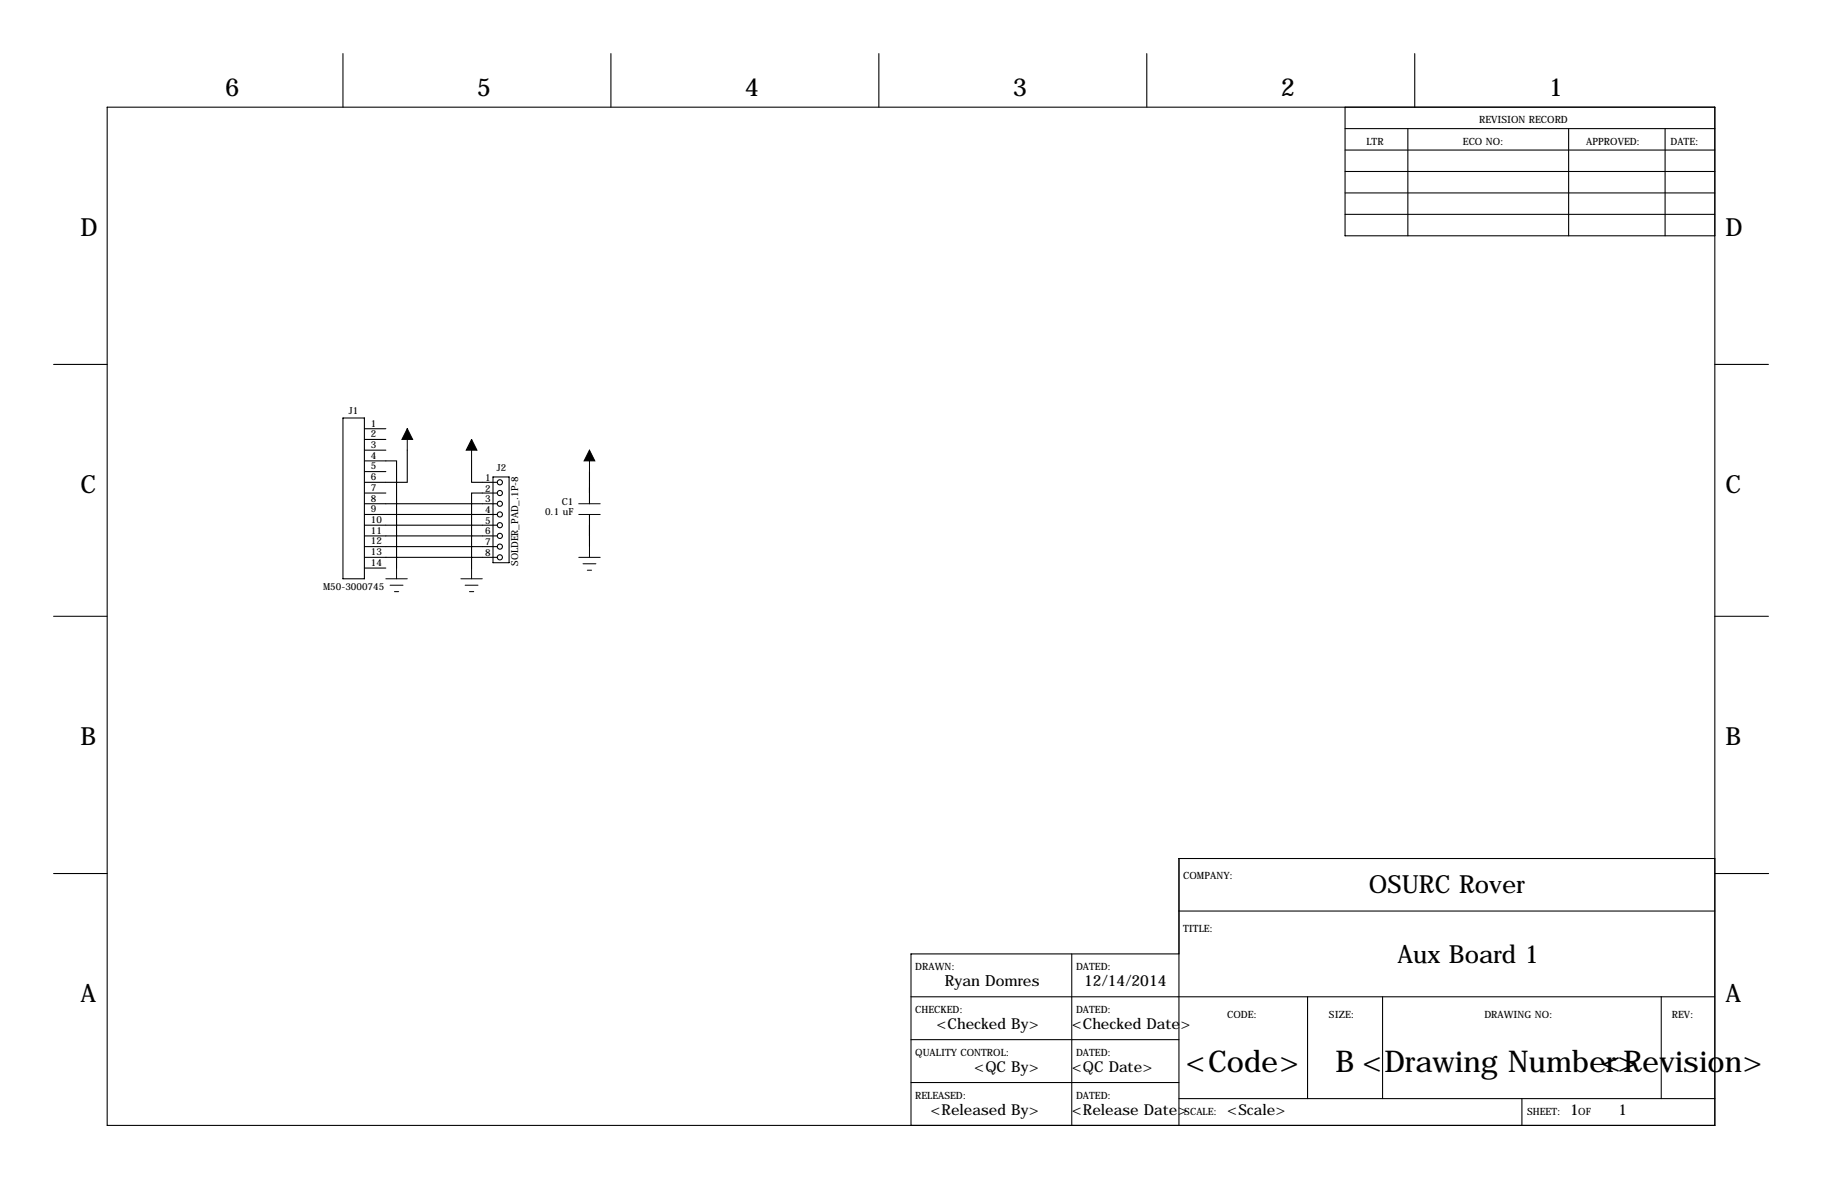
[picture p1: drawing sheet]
<svg xmlns="http://www.w3.org/2000/svg" width="432mm" height="279mm" viewBox="0 0 432 279" stroke-linecap="round" stroke-linejoin="round" font-family="sans-serif">
<g fill="none" stroke="#000" stroke-width=".25">
<path d="M81.3 12.7v12.7M144.8 12.7v12.7M208.3 12.7v12.7M271.8 12.7v12.7M335.3 12.7v12.7M25.4 25.4h381v241.3h-381zM318.8 30.5h87.6M318.8 35.6h87.6M318.8 25.4v30.5h87.6M333.7 30.5v25.4M371.8 30.5v25.4M394.6 30.5v25.4"/>
<path d="M318.8 45.7h87.6M318.8 50.8h87.6M318.8 40.6h87.6M12.7 86.4h12.7M81.3 99.1h5.1v38.1h-5.1zM406.4 86.4h12.7M86.4 109.2h7.6v25.4M86.4 101.6h5M86.4 104.1h5M86.4 106.7h5M86.4 111.8h5M86.4 116.8h5"/>
<path d="M86.4 119.4h31.5M96.5 106.7v7.6h-10.1M111.8 109.2v5.1h6.1M116.8 113h3.8v20.3h-3.8zM117.9 116.8h-6.1v17.8M139.7 111.8v7.6M86.4 121.9h31.5M86.4 124.5h31.5M86.4 127h31.5M86.4 129.5h31.5M86.4 132.1h31.5M86.4 134.6h5"/>
<path d="M139.7 121.9v7.6M12.7 146h12.7M406.4 146h12.7M12.7 207h12.7M279.4 215.9h127M406.4 203.5h-127v63.2M406.5 207h12.7M215.9 236.2h190.5M254 226.1v40.6M279.4 226.1h-63.5v40.6M309.9 236.2v24.1M327.7 236.2v24.1"/>
<path d="M393.7 236.2v24.1M215.9 246.4h63.5M215.9 256.5h63.5M279.4 260.3h127M360.7 260.3v6.4"/>
<circle cx="118.5" cy="116.8" r=".61"/>
<circle cx="118.5" cy="114.3" r=".61"/>
<circle cx="118.5" cy="119.4" r=".61"/>
<circle cx="118.5" cy="129.5" r=".61"/>
<circle cx="118.5" cy="124.5" r=".61"/>
<circle cx="118.5" cy="127" r=".61"/>
<circle cx="118.5" cy="132.1" r=".61"/>
<circle cx="118.5" cy="121.9" r=".61"/>
</g>
<g fill="none" stroke="#000" stroke-width=".24">
<path d="M96.5 101.6v5.1M111.8 104.1v5.1M137.2 119.4h5M139.7 106.7v5.1M91.4 137.2h5.1M92.5 138.7h3M94 134.6v2.6M109.2 137.2h5.1M110.2 138.7h3.1M111.8 134.6v2.6M137.2 121.9h5M137.2 132.1h5"/>
<path d="M138.2 133.6h3M139.2 135.1h1M139.7 129.5v2.6M93.5 140.2h1M111.3 140.2h1"/>
</g>
<path d="M96.5 101.6l1.3 2.5h-2.6zM111.8 104.1l1.2 2.6h-2.5zM139.7 106.7l1.3 2.5h-2.6z" fill="#000" stroke="#000" stroke-width=".24"/>
<g font-size="7.1">
<text x="281" y="254">&lt;Code&gt;</text>
<text x="316.5" y="254">B &lt;Drawing Number&gt;</text>
<text x="379.4" y="254">&lt;Revision&gt;</text>
</g>
<g font-size="5.9">
<text x="53.3" y="22.9">6</text>
<text x="113" y="22.9">5</text>
<text x="176.5" y="22.9">4</text>
<text x="240" y="22.9">3</text>
<text x="303.5" y="22.9">2</text>
<text x="367" y="22.9">1</text>
<text x="19" y="55.9">D</text>
<text x="408.9" y="55.9">D</text>
<text x="19" y="116.8">C</text>
<text x="408.9" y="116.8">C</text>
<text x="19" y="176.5">B</text>
<text x="408.9" y="176.5">B</text>
<text x="324.4" y="211.6">OSURC Rover</text>
<text x="331.2" y="228.1">Aux Board 1</text>
<text x="19" y="237.5">A</text>
<text x="408.9" y="237.5">A</text>
</g>
<g font-size="3.6">
<text x="223.9" y="233.7">Ryan Domres</text>
<text x="256.9" y="233.7">12/14/2014</text>
<text x="221.9" y="243.8">&lt;Checked By&gt;</text>
<text x="254" y="243.8">&lt;Checked Date&gt;</text>
<text x="230.9" y="254">&lt;QC By&gt;</text>
<text x="254" y="254">&lt;QC Date&gt;</text>
<text x="220.5" y="264.1">&lt;Released By&gt;</text>
<text x="254" y="264.1">&lt;Release Date&gt;</text>
<text x="290.8" y="264.1">&lt;Scale&gt;</text>
<text x="372.1" y="264.1">1</text>
<text x="383.5" y="264.1">1</text>
</g>
<g font-size="2.4">
<text x="350.5" y="29.2">REVISION RECORD</text>
<text x="323.8" y="34.3">LTR</text>
<text x="346.7" y="34.3">ECO NO:</text>
<text x="375.9" y="34.3">APPROVED:</text>
<text x="395.9" y="34.3">DATE:</text>
<text x="280.4" y="208.3">COMPANY:</text>
<text x="280.4" y="221">TITLE:</text>
<text x="216.9" y="229.9">DRAWN:</text>
<text x="255" y="229.9">DATED:</text>
<text x="216.9" y="240">CHECKED:</text>
<text x="255" y="240">DATED:</text>
<text x="290.8" y="241.3">CODE:</text>
<text x="315" y="241.3">SIZE:</text>
<text x="351.8" y="241.3">DRAWING NO:</text>
<text x="396.2" y="241.3">REV:</text>
<text x="216.9" y="250.2">QUALITY CONTROL:</text>
<text x="255" y="250.2">DATED:</text>
<text x="216.9" y="260.3">RELEASED:</text>
<text x="255" y="260.3">DATED:</text>
<text x="280.7" y="264.2">SCALE:</text>
<text x="361.9" y="264.2">SHEET:</text>
<text x="374" y="264.2">OF</text>
</g>
<g font-size="2.3">
<text x="82.7" y="98">J1</text>
<text x="87.9" y="101.1">1</text>
<text x="87.9" y="103.6">2</text>
<text x="87.9" y="106.2">3</text>
<text x="87.9" y="108.7">4</text>
<text x="87.9" y="111.3">5</text>
<text x="87.9" y="113.8">6</text>
<text x="115" y="113.9">1</text>
<text x="117.8" y="111.5">J2</text>
<text x="87.9" y="116.3">7</text>
<text x="87.9" y="118.9">8</text>
<text x="115" y="116.5">2</text>
<text x="115" y="119">3</text>
<text x="133.1" y="119.6">C1</text>
<text x="87.9" y="121.4">9</text>
<text x="87.9" y="124">10</text>
<text x="115" y="121.6">4</text>
<text x="115" y="124.1">5</text>
<text x="129.2" y="122">0.1 uF</text>
<text x="87.9" y="126.5">11</text>
<text x="87.9" y="129">12</text>
<text x="87.9" y="131.6">13</text>
<text x="115" y="126.6">6</text>
<text x="115" y="129.2">7</text>
<text x="115" y="131.7">8</text>
<text x="87.9" y="134.1">14</text>
<text x="122.8" y="134.1" transform="rotate(-90 122.8 134.1)">SOLDER_PAD_.1P-8</text>
<text x="76.6" y="139.8">M50-3000745</text>
</g>
</svg>
